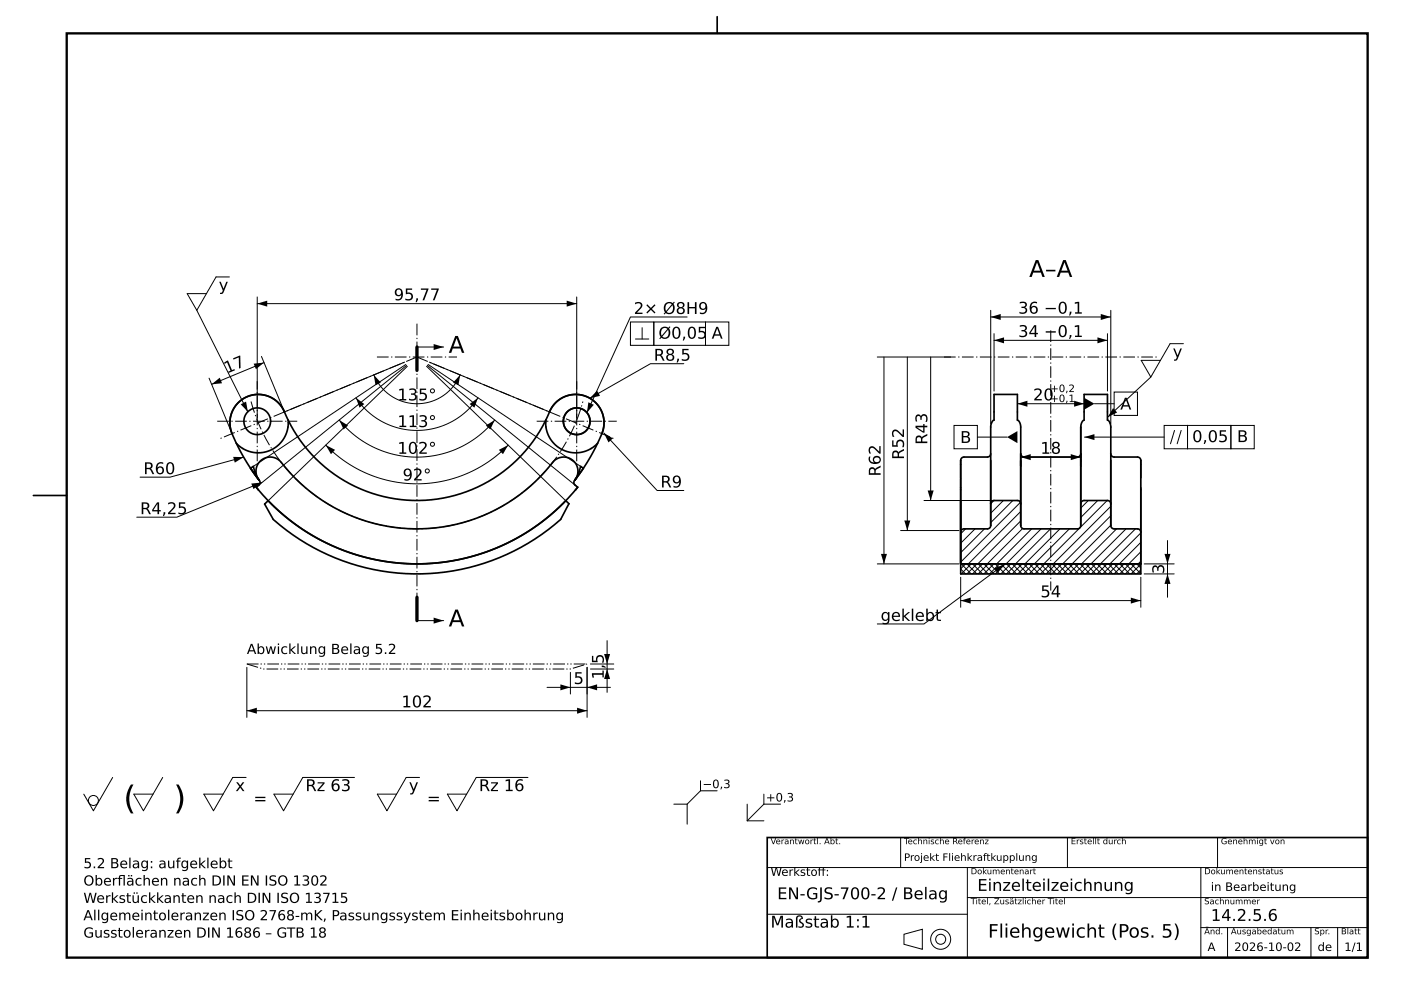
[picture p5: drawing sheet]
<svg xmlns="http://www.w3.org/2000/svg" width="420mm" height="297mm" viewBox="0 0 420 297" stroke-linecap="round" stroke-linejoin="round" font-family="sans-serif">
<path d="M20 10h390v277h-390z" fill="none" stroke="#000" stroke-width=".7" stroke-linecap="butt"/>
<g fill="#000">
<path d="M77.1 91l3-.9v1.8zM169.9 90.1l3 .9-3 .9zM297 95l3-.9v1.8zM330 94.1l3 .9-3 .9zM63.4 115.2l2.5-2 .7 1.7zM76 109l3.2-.3-2.5 2zM106.7 119.2l2.5 1.9-1.4 1.1zM112.1 112.4l2.1 2.3-1.6 .7zM130 103.1l3 .9-3 .9zM137.9 112.4l-.5 3-1.6-.7zM140.8 121.1l2.5-1.9-1.1 3zM179 117.1l.9 1.5-3.1 .7z"/>
<path d="M298 102l3-.9v1.8zM325 119.2l3.1 1.8-3.1 1.8zM329 101.1l3 .9-3 .9zM69.9 136.9l3.1 .1-2.6 1.7zM72.2 121.2l1.6-.8 .5 3zM97.7 133.4l2.8 1.4-1.3 1.3zM101.7 125.9l2.6 1.6-1.3 1.2zM145.7 127.5l2.6-1.6-1.3 2.8zM149.5 134.8l2.8-1.4-1.5 2.7zM176.4 120.6l1.6 .7-2 2.4zM181 129.8l2.7 1.6-1.3 1.2zM305 121l3-.9v1.8z"/>
<path d="M301.9 131l3.1-1.8v3.6zM306 137l3-.9v1.8zM321 136.1l3 .9-3 .9zM322 120.1l3 .9-3 .9zM325.1 131l3-.9v1.8zM333.7 122.3l1.2 1.3-2.8 1.4zM75.3 144.9l3.1-.3-2.4 2zM271.1 156h1.8l-.9 3zM278.1 147h1.8l-.9 3zM264.1 166h1.8l-.9 3zM298.1 170.3l2.9-1.1-1.9 2.5zM349.1 166h1.8l-.9 3z"/>
<path d="M350 172l.9 3h-1.8zM130 185.1l3 .9-3 .9zM181.1 196h1.8l-.9 3zM288 180l3-.9v1.8zM339 179.1l3 .9-3 .9zM74 213l3-.9v1.8zM168 205.1l3 .9-3 .9zM173 212.1l3 .9-3 .9zM176 206l3-.9v1.8zM182 200.5l.9 3h-1.8z"/>
</g>
<g fill="none" stroke="#000" stroke-width=".3">
<path d="M59 93l15.3 30.4M68.8 83h-4l-5.8 10-2.9-5h5.8M77.1 89v36.2M77.1 91h95.8M172.9 89v36.2M189 96.5h7v7h-7zM192.5 98.2v3.4M196 96.5h15.5v7h-15.5zM206 95h-17l-13 28.7M211.5 96.5h7v7h-7zM297 93v34M297 95h36"/>
<path d="M333 93v34M62.7 113.3l6.9 16.7M78.4 106.8l6.9 16.7 36-15M79.2 108.7l-15.8 6.5M106.7 119.2a22 22 0 0 0 36.6 0M112.1 112.4a14 14 0 0 0 12.9 8.6 14 14 0 0 0 12.9-8.6M121.7 109.2l-46.6 31.1M121.9 109.5l-45.1 36.5M122.1 109.8l-41.7 40.3M125 104h8M127.9 109.8l41.7 40.3M128.1 109.5l45.1 36.5"/>
<path d="M128.3 109.2l46.6 31.1M128.7 108.5l36 15M190.5 101.6h4M205 109h-10l-18.2 10.3M263 107h22M265 107v62M272 107v52M279 107v43M298 100v17.2M298 102h34M332 100v17.2M334 117.5h7v7h-7z"/>
<path d="M345 113l-12.9 12M354.8 103h-4l-5.8 10-2.9-5h5.8M73 137l-22 6h-9M97.7 133.4a38 38 0 0 0 54.6 0M101.7 125.9a30 30 0 0 0 46.6 0M181 129.8l16 17.2h8M286 127.5h7v7h-7zM293 131h8.9M305 121h20M306 137h18M325.1 131h23.9M328.1 121h5.9"/>
<path d="M349 127.5h7v7h-7zM352.1 129l-1.2 4M354.1 129l-1.2 4M356 127.5h13v7h-13zM369 127.5h7v7h-7zM78.4 144.6l-25.4 10.4h-12M270 159h17.5M277 150h28.5M289.5 158.5l-1.5 1.5M292.3 158.5l-4.3 4.3M295.1 158.5l-7.1 7.1M298 150l-1 1"/>
<path d="M300.8 150l-3.8 3.8M303.6 150l-6.6 6.6M305.9 150.6l-17.9 17.9M306 156.1l-12.9 12.9M306 153.3l-15.7 15.7M306.6 158.4l-10.7 10.6M309.3 158.5l-10.5 10.5M312.1 158.5l-10.5 10.5M314.9 158.5l-10.5 10.5M317.8 158.5l-10.5 10.5M320.6 158.5l-10.5 10.5M326.3 150l-2.3 2.3"/>
<path d="M329.1 150l-5.1 5.1M331.9 150l-19 19M333 157.4l-11.6 11.6M333 154.6l-14.4 14.4M333 151.7l-17.3 17.3M334.7 158.5l-10.5 10.5M337.6 158.5l-10.5 10.5M340.4 158.5l-10.5 10.5M342 159.7l-9.3 9.3M263 169h24.5M288 170.5l1.5 1.5M288 173v9"/>
<path d="M288.2 169l3 3M289.5 169l-1.5 1.5M289.9 169l3 3M291.2 169l-3 3M291.6 169l3 3M292.9 169l-3 3M293.3 169l3 3M294.6 169l-3 3M295 169l3 3M296.3 169l-3 3M296.6 169l3 3M298 169l-3 3"/>
<path d="M298.3 169l3 3M299.6 169l-3 3M300 169l3 3M301 169.2l-24 17.8h-14M301.3 169l-3 3M301.7 169l3 3M303 169l-3 3M303.4 169l3 3M304.7 169l-3 3M305.1 169l3 3M306.4 169l-3 3M306.8 169l3 3"/>
<path d="M308.1 169l-3 3M308.5 169l3 3M309.8 169l-3 3M310.2 169l3 3M311.5 169l-3 3M311.9 169l3 3M313.2 169l-3 3M313.6 169l3 3M314.9 169l-3 3M315.3 169l3 3M316.6 169l-3 3M317 169l3 3"/>
<path d="M318.3 169l-3 3M318.7 169l3 3M320 169l-3 3M320.4 169l3 3M321.7 169l-3 3M322.1 169l3 3M323.4 169l-3 3M323.8 169l3 3M325.1 169l-3 3M325.5 169l3 3M326.8 169l-3 3M327.2 169l3 3"/>
<path d="M328.5 169l-3 3M328.9 169l3 3M330.2 169l-3 3M330.6 169l3 3M331.9 169l-3 3M332.3 169l3 3M333.6 169l-3 3M334 169l3 3M335.3 169l-3 3M335.7 169l3 3M337 169l-3 3M337.4 169l3 3"/>
<path d="M338.7 169l-3 3M339.1 169l2.9 2.9M340.4 169l-3 3M340.8 169l1.2 1.2M342 169.1l-2.9 2.9M342 168.2l-.8 .8M342 165.4l-3.6 3.6M342 162.5l-6.5 6.5M342 170.8l-1.2 1.2M342 173v9M343 169h9M343 172h9"/>
<path d="M350 162v17M125 186h8M177 199h7M182 192v15.5M288 180h54M74 200v15M74 213h102M164 206h19M171 201.5v6.5M176 200v15M177 200.5h7M33.8 233l-5.8 10-2.9-5"/>
<path d="M48.8 233l-5.8 10-2.9-5h5.8M73.8 233h-4l-5.8 10-2.9-5h5.8M106.3 233h-15.5l-5.8 10-2.9-5h5.8M125.8 233h-4l-5.8 10-2.9-5h5.8M158.3 233h-15.5l-5.8 10-2.9-5h5.8M210 237l-4 4M210 237h5M210 234v3M229 238v3M202 241h4M206 241v6M224 241v5"/>
<path d="M224 246h5M229 241h5M229 241l-5 5M270 251v9M320 251v9M365 251v9M230 260h180M230 274h60M290 269h120M290 260v27M360 260v27M360 278h50"/>
<path d="M368 278v9M393 278v9M401 278v9M271 280l5.5-1.5v6l-5.5-1.5z"/>
<circle cx="28" cy="239.9" r="1.5"/>
<circle cx="282" cy="281.5" r="3"/>
<circle cx="282" cy="281.5" r="1.5"/>
</g>
<g fill="none" stroke="#000" stroke-width=".5">
<path d="M215 5v5M70.9 132.9l2 3.8 2.2 3.6M86.4 125.9l-.5-1.1a8.6 8.6 0 0 0-11.8-5.9 8.6 8.6 0 0 0-3.9 12.5l.7 1.5M86.4 125.9v1.3a9 9 0 0 1-5.9 8 9 9 0 0 1-9.6-2.3M86.4 125.9a43 43 0 0 0 38.6 24.1 43 43 0 0 0 38.6-24.1M163.6 125.9l.5-1.1a8.6 8.6 0 0 1 11.8-5.9 8.6 8.6 0 0 1 3.9 12.5l-.7 1.5M163.6 125.9v1.3a9 9 0 0 0 5.9 8 9 9 0 0 0 9.6-2.3M179.1 132.9l-2 3.8-2.2 3.6M288 138v21.5M288 138v5.2M297 138v19.5M297 136a1 1 0 0 1-1 1h-7a1 1 0 0 0-1 1"/>
<path d="M306 138v19.5M324 128a2.27 2.27 0 0 1 1-2.1v-7.7h7v6.8a1.38 1.38 0 0 0 .6 1.5 21.4 21.4 0 0 1 .4 6.6v17.9M324 136a1 1 0 0 1-1 1h-16a1 1 0 0 1-1-1v3.8M324 128v7.7M324 136v21.5M324 136v3.8M324 128v23M333 138v19.5M333 136a1 1 0 0 0 1 1h7a1 1 0 0 1 1 1M342 138v21.5M342 138v5.2M10 148.5h10"/>
<path d="M75.1 140.3l.8-.5 .4 1.4M75.1 140.3l2.5 3.5M76.3 141.2l.3 .7M76.3 141.2l1.3 2.6M77.6 143.8a1.11 1.11 0 0 1 0 1.6l-.8 .6a62 62 0 0 0 96.4 0 1.46 1.46 0 0 1-1.1-1.8l.3-.4M77.6 143.8a4.2 4.2 0 0 1 .8-5.9 4.2 4.2 0 0 1 5.9 .7 51.6 51.6 0 0 0 82-.6 4.3 4.3 0 0 1 5.7 .2 4.3 4.3 0 0 1 .4 5.6M79.3 151.1h.1M80.4 150.1l-1.1 1M80.4 150.1h.1M80.4 150.1a62 62 0 0 0 89.2 0M169.6 150.1l1 .9M169.6 150.1h.1"/>
<path d="M170.5 151l-2.4 4.7a65 65 0 0 1-86.2 0l-2.6-4.6M170.6 151h-.1M172.4 143.8h.1M172.8 143.2l-.4 .6M174.9 140.3l-.8-.5-.8 2.3-.9 1.7M174.9 140.3l-2.5 3.5M288 150.1v18.9M288 150.1h.1M288 159.5v9.5M288 143.4v25.6M297 151v-21.2a4.5 4.5 0 0 1 .7-3.8l.3-.1v-7.7h7v6.2a1.92 1.92 0 0 0 .6 2.1l.4 1.5v23M297 151a1 1 0 0 1 1-1h7a1 1 0 0 1 1 1"/>
<path d="M297 151v6.5M297 157.5a1 1 0 0 1-1 1h-7a1 1 0 0 0-1 1M306 157.5a1 1 0 0 0 1 1h16a1 1 0 0 0 1-1M306 151v6.5M324 151v6.5M324 151a1 1 0 0 1 1-1h7a1 1 0 0 1 1 1M333 157.5a1 1 0 0 0 1 1h7a1 1 0 0 1 1 1M333 151v6.5M342 159.5v9.5M342 146.2v22.8M288 169v3h54v-3M288 169h54"/>
<path d="M230 251h180v36h-180z"/>
<circle cx="77.1" cy="126.2" r="4"/>
<circle cx="172.9" cy="126.2" r="4"/>
</g>
<path d="M125 97v82M315 99v78M113 107h24M125 107l59.5 24.6M125 107l-59.5 24.6M283 107h64M65.1 126.2h24M75.3 120.3a51.5 51.5 0 0 0 49.7 38.2 51.5 51.5 0 0 0 49.7-38.2M77.1 138.2v-24M160.9 126.2h24M172.9 138.2v-24" fill="none" stroke="#000" stroke-width=".3" stroke-dasharray="3.5 .7 .4 .7" stroke-linecap="butt"/>
<path d="M125 104v7M125 179v7" fill="none" stroke="#000" stroke-width="1"/>
<path d="M74 199h102M74 199l5 1.5h92l5-1.5" fill="none" stroke="#000" stroke-width=".3" stroke-dasharray="3.5 .6 .4 .6 .4 .6" stroke-linecap="butt"/>
<g font-size="9.7">
<text x="37" y="242.5">(</text>
<text x="52" y="242.5">)</text>
</g>
<g font-size="6.9">
<text x="308.5" y="83">A–A</text>
<text x="134.5" y="105.8">A</text>
<text x="134.5" y="187.8">A</text>
</g>
<text font-size="5.6" x="296.2" y="281">Fliehgewicht (Pos. 5)</text>
<g font-size="4.9">
<text x="65.6" y="87.1">y</text>
<text x="118" y="90">95,77</text>
<text x="190" y="94.1">2× Ø8H9</text>
<text x="305.2" y="94">36 −0,1</text>
<text x="197.4" y="101.5">Ø0,05</text>
<text x="213.3" y="101.5">A</text>
<text x="305.2" y="101">34 −0,1</text>
<text x="351.6" y="107.1">y</text>
<text x="68" y="112" transform="rotate(-23 68 112)">17</text>
<text x="196" y="108.1">R8,5</text>
<text x="119.1" y="120">135°</text>
<text x="309.7" y="120">20</text>
<text x="335.8" y="122.8">A</text>
<text x="119.1" y="128">113°</text>
<text x="119.1" y="136">102°</text>
<text x="271" y="137.8" transform="rotate(-90 271 137.8)">R52</text>
<text x="278" y="133.3" transform="rotate(-90 278 133.3)">R43</text>
<text x="287.8" y="132.8">B</text>
<text x="311.9" y="136">18</text>
<text x="357.4" y="132.5">0,05</text>
<text x="370.8" y="132.5">B</text>
<text x="43" y="142.1">R60</text>
<text x="264" y="142.8" transform="rotate(-90 264 142.8)">R62</text>
<text x="120.7" y="144">92°</text>
<text x="198" y="146.1">R9</text>
<text x="42" y="154.1">R4,25</text>
<text x="349" y="172" transform="rotate(-90 349 172)">3</text>
<text x="311.9" y="179">54</text>
<text x="264" y="186.1">geklebt</text>
<text x="181" y="203.6" transform="rotate(-90 181 203.6)">1,5</text>
<text x="172" y="205">5</text>
<text x="120.4" y="212">102</text>
<text x="70.6" y="237.1">x</text>
<text x="91.6" y="237.1">Rz 63</text>
<text x="122.6" y="237.1">y</text>
<text x="143.6" y="237.1">Rz 16</text>
<text x="76" y="241">=</text>
<text x="128" y="241">=</text>
<text x="233" y="269.5">EN-GJS-700-2 / Belag</text>
<text x="293" y="267">Einzelteilzeichnung</text>
<text x="231" y="278">Maßstab 1:1</text>
<text x="363" y="276">14.2.5.6</text>
</g>
<g font-size="4.2">
<text x="74" y="196">Abwicklung Belag 5.2</text>
<text x="25" y="260.2">5.2 Belag: aufgeklebt</text>
<text x="25" y="265.4">Oberfächen nach DIN EN ISO 1302</text>
<text x="35.2" y="265.4">l</text>
<text x="25" y="275.8">Allgemeintoleranzen ISO 2768-mK, Passungssystem Einheitsbohrung</text>
<text x="25" y="270.6">Werkstückkanten nach DIN ISO 13715</text>
<text x="25" y="281">Gusstoleranzen DIN 1686 – GTB 18</text>
</g>
<g font-size="3.5">
<text x="210.6" y="236.2">−0,3</text>
<text x="229.6" y="240.2">+0,3</text>
<text x="231" y="262.5">Werkstof:</text>
<text x="245.1" y="262.5">f</text>
<text x="363" y="267">in Bearbeitung</text>
<text x="362" y="285">A</text>
<text x="370" y="285">2026-10-02</text>
<text x="395" y="285">de</text>
<text x="403" y="285">1/1</text>
</g>
<g font-size="3.1">
<text x="314.8" y="117.5">+0,2</text>
<text x="314.8" y="120.5">+0,1</text>
<text x="271" y="258">Projekt Fliehkraftkupplung</text>
</g>
<g font-size="2.5">
<text x="231" y="253">Verantwortl. Abt.</text>
<text x="271" y="253">Technische Referenz</text>
<text x="321" y="253">Erstellt durch</text>
<text x="366" y="253">Genehmigt von</text>
<text x="291" y="262">Dokumentenart</text>
<text x="361" y="262">Dokumentenstatus</text>
<text x="291" y="271">Titel, Zusätzlicher Titel</text>
<text x="361" y="271">Sachnummer</text>
<text x="361" y="280">Änd.</text>
<text x="369" y="280">Ausgabedatum</text>
<text x="394" y="280">Spr.</text>
<text x="402" y="280">Blatt</text>
</g>
</svg>
